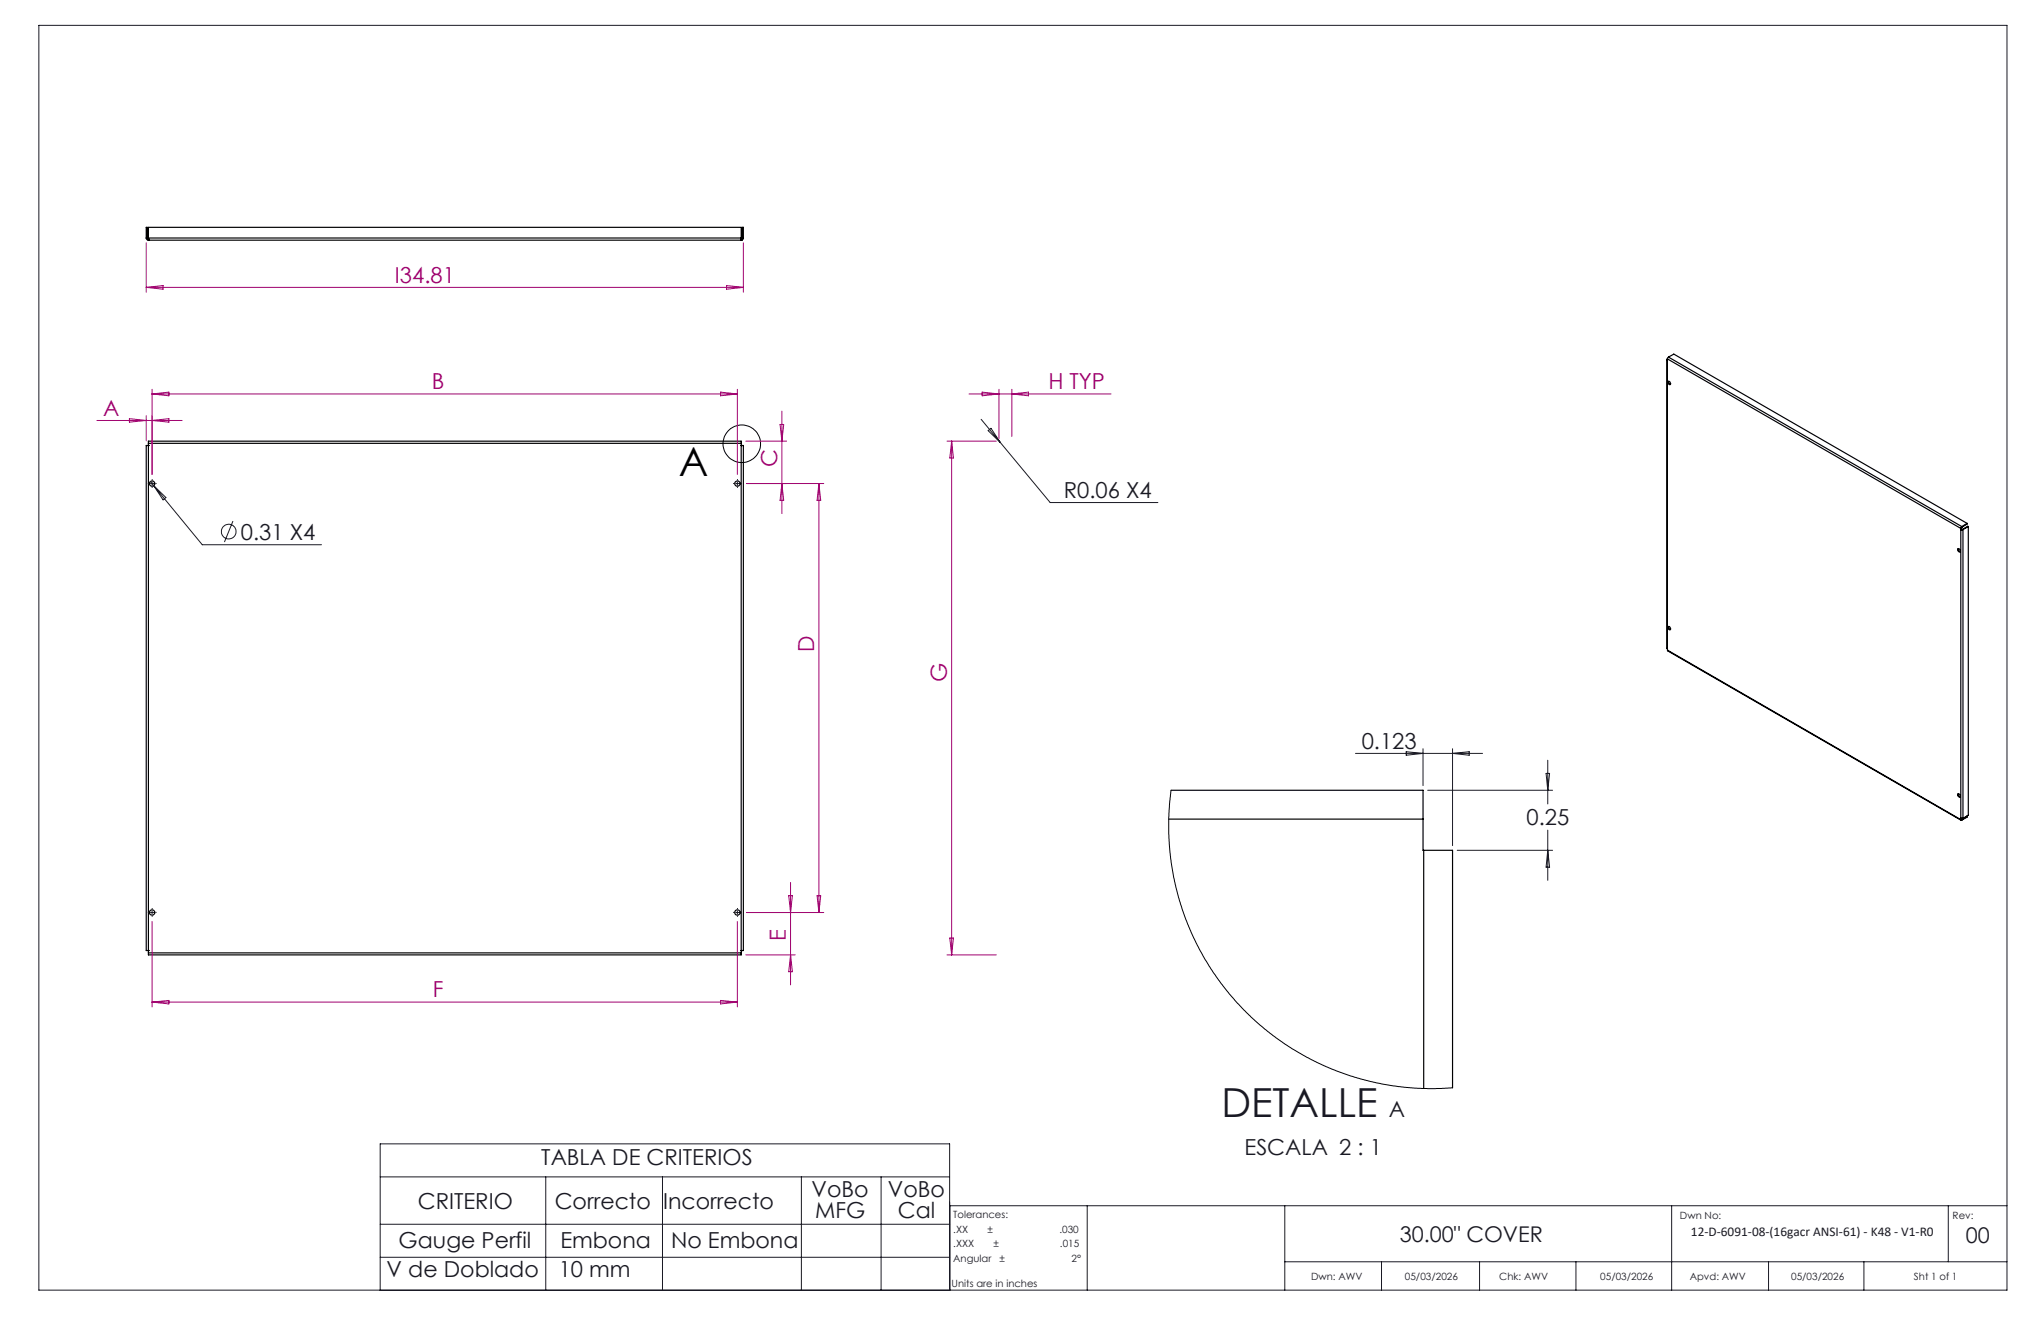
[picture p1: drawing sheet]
<svg xmlns="http://www.w3.org/2000/svg" width="432mm" height="279mm" viewBox="0 0 432 279" stroke-linecap="round" stroke-linejoin="round" font-family="sans-serif">
<g fill="none" stroke="#191924" stroke-width=".21">
<path d="M8.2 5.4h416.4v267.5h-416.4zM207.6 88.7l4 4.9M209.1 91.1l.6-.5 1.9 3zM211.6 93.6l10.6 12.7h22.8M31.8 101.8l.7 .9M31.8 102.3h.7M32.2 101.9v.8M32.5 102.7l10.3 12.5h25.2M32.5 102.7l2.6 2.5-.6 .5zM49.3 110.2l-1.8 4.5M155.6 102.3h.8M156 101.9v.8"/>
<path d="M286.8 159.3h26.9M297.5 159l3.6 .3-3.6 .4zM301.1 158.4v7.8M307.3 158.4v20.5M307.3 159.3l3.5-.3v.7zM302 167.1h26.5M308.3 179.8h20.2M327.1 163.6h.7l-.4 3.5zM327.4 160.8v9.2M327.4 175.6v10.6M327.4 179.8l.4 3.6h-.7zM31.8 193h.7"/>
<path d="M32.2 192.7v.7M155.6 193h.8M156 192.7v.7M80.4 241.9h120.5v31h-120.5zM80.4 248.9h120.5M80.4 258.9h120.5M115.5 248.9v24M140.2 248.9v24M169.5 248.9v24M186.4 248.9v24M200.9 255h223.7M230 255v17.9"/>
<path d="M271.8 255v17.9M353.7 255v17.9M412.2 255v11.9M80.4 265.9h120.5M271.8 266.9h152.8M292.3 266.9v6M313 266.9v6M333.4 266.9v6M374.2 266.9v6M394.3 266.9v6"/>
<circle cx="48.4" cy="112.4" r="1.56"/>
</g>
<g fill="none" stroke="#000" stroke-width=".25">
<path d="M30.9 50.3l.1 .3 .4 .2M30.9 50.3v-2.2h.3v2.2M30.9 50.3h.3M31.2 50.3l.2 .3M31.4 50.3v.5M31.4 50.6h.1M31.4 50.8h.1M31.4 50.3v-2.2h125.4v2.2M31.4 50.6v.2M31.4 50.3h125.4M31.4 50.8h125.4M156.8 50.3v.5"/>
<path d="M156.8 50.6h.1M156.8 50.8h.1M156.8 50.6v.2M157.1 50.3l-.3 .3M157.1 50.3v-2.2h.2v2.2M157.1 50.3h.2M157.3 50.3l-.1 .3-.4 .2M352.7 76.1v61.1M352.7 76.2v61M352.8 75.9l-.1 .3M352.8 75.9l62 35.9M353 75.5l-.2 .4"/>
<path d="M353 75.5l62 35.9M353 75.5l1.1-.6 62.1 35.8M31.4 94.2h-.5v106.8h.5M31.4 93.8v-.5h125.4v.5M31.4 94.2h.1M31.4 93.8v107.7M31.4 93.8h125.4M156.8 94.2h.5v106.8h-.5M156.8 94.2h.1M156.8 93.8v107.7M352.9 80.7a.35 .35 0 0 1 .5 .2 .35 .35 0 0 1-.2 .5l-.3-.4zM353 80.6l.1 .4 .3 .3"/>
<path d="M414.2 116.1a.36 .36 0 0 1 .5 .2 .36 .36 0 0 1-.2 .4l-.3-.2zM414.3 116v.4l.4 .3M414.8 112h.1M414.8 112h.5M414.8 111.8v61.6M414.9 111.7l-.1 .1M414.9 111.9l-.1 .1M414.9 111.7v.2M414.9 111.9l.1 .1M415 112h.2M415 112h-.2M415 111.4l-.2 .4"/>
<path d="M415 111.5l-.1 .2M415 111.4v.1M415.2 112h.1M415.3 112v61.1M416.2 110.7l-1.2 .7M416.2 110.7v.1l-1.2 .7M416.4 111.4l-1.1 .6M416.4 111.4v61l-1.1 .7M416.4 111.4l-.1-.1-1.1 .7M352.7 137.2l.1 .3M352.8 137.5l62.1 36M352.8 137.5l62 35.9"/>
<path d="M352.9 132.6a.35 .35 0 0 1 .5 .1 .35 .35 0 0 1-.2 .5l-.3-.3zM353 132.5l.1 .4 .3 .2M247.3 173.2h53.8M247.8 167.1h53.3v6.1M301.1 173.2v6.6h.1M301.2 179.8h6.1v50.3M301.2 179.8v50.4M414.2 167.9a.4 .4 0 0 1 .5 .2 .4 .4 0 0 1-.2 .5l-.3-.3zM414.3 167.9v.4l.4 .2M414.8 173.1h.1M414.8 173.1h.5M414.8 173.4l.2 .1"/>
<path d="M414.9 173.3l.1 .1M414.9 173.1v.2M414.9 173.3l-.1 .1M415 173.4v.1M416.1 172.6l.1 .1M416.2 172.7v.1l-1.2 .7M416.2 172.7l-1.2 .7M31.4 201.5v.5h125.4v-.5M31.4 201h.1M31.4 201.5h125.4M156.8 201h.1"/>
<circle cx="32.2" cy="102.3" r=".56"/>
<circle cx="156" cy="102.3" r=".56"/>
<circle cx="32.2" cy="193" r=".57"/>
<circle cx="156" cy="193" r=".57"/>
</g>
<g fill="none" stroke="#000" stroke-width=".21">
<path d="M247.8 167.1l-.5 5.7 .1 5.7 .4 3.8 .5 3.3 1.4 5.5 2.3 6.1 2.8 5.5 3 4.6 4 4.9 4.7 4.5 5.4 4.1 4.6 2.9 5.2 2.4 6.2 2.1 3.2 .8 3.8 .7 5.9 .5 6.5-.1"/>
<circle cx="156.9" cy="93.9" r="4"/>
</g>
<g fill="none" stroke="#191924" stroke-width=".21" stroke-dasharray="15.2 1.3 1.3 1.3" stroke-linecap="butt">
<path d="M31.5 102.3h-.2M32.2 101.6v-.3M32.2 103v.2M32.9 102.3h.2M155.3 102.3h-.2M156 101.6v-.3M156 103v.2M156.7 102.3h.2M31.5 193h-.2M32.2 192.3v-.2M32.2 193.7v.2M32.9 193h.2"/>
<path d="M155.3 193h-.2M156 192.3v-.2M156 193.7v.2M156.7 193h.2"/>
</g>
<g fill="none" stroke="#a0006e" stroke-width=".21">
<path d="M30.9 51.4v10.4M157.3 51.4v10.4M30.9 60.8h126.4M30.9 60.8l3.6-.4v.8zM153.7 60.4l3.6 .4-3.6 .4zM20.5 88.9h18M27.4 88.5l3.5 .4-3.5 .4zM30.9 87.9v5.3M32.2 82.3v18.1M32.2 83.3h123.8M32.2 83.3l3.5-.4v.8zM32.2 88.9l3.5-.4v.8z"/>
<path d="M152.4 82.9l3.6 .4-3.6 .4zM156 82.3v18.1M157.8 93.3h8.6M165 89.8h.8l-.4 3.5zM165.4 87v21.6M200.3 93.3h10.5M201.3 93.3v108.7M201.3 93.3l.4 3.6h-.8zM205 83.3h30.1M207.8 82.9l3.5 .4-3.5 .4zM211.3 82.3v10.4M214.1 82.3v10"/>
<path d="M214.1 83.3l3.5-.4v.8zM157.9 102.3h16.4M165.4 102.3l.4 3.5h-.8zM173.2 102.3l.4 3.5h-.7zM173.2 102.3v90.7M32.2 194.9v18.1M156 194.9v18.1M157.9 193h16.4M166.9 189.4h.7l-.3 3.6zM167.3 186.7v21.6M172.9 189.4h.7l-.4 3.6zM200.9 198.4h.8l-.4 3.6z"/>
<path d="M32.2 211.9l3.5-.3v.7zM32.2 211.9h123.8M152.4 211.6l3.6 .3-3.6 .4zM157.8 202h10.4M167.3 202l.3 3.5h-.7zM200.3 202h10.5"/>
</g>
<text font-size="8.5" x="143.6" y="100.7">A</text>
<text font-size="8.5" fill="#191924" x="258.4" y="236.2">DETALLE</text>
<g font-size="4.7" fill="#a0006e">
<text x="83.6" y="59.8">I34.81</text>
<text x="91.4" y="82.3">B</text>
<text x="221.8" y="82.3">H TYP</text>
<text x="21.8" y="87.9">A</text>
<text x="164.4" y="98.8" transform="rotate(-90 164.4 98.8)">C</text>
<text x="172.3" y="137.9" transform="rotate(-90 172.3 137.9)">D</text>
<text x="200.3" y="144.2" transform="rotate(-90 200.3 144.2)">G</text>
<text x="166.3" y="199" transform="rotate(-90 166.3 199)">E</text>
<text x="91.6" y="210.9">F</text>
</g>
<g font-size="4.7" fill="#191924">
<text x="225.1" y="105.3">R0.06 X4</text>
<text x="51" y="114.1">0.31 X4</text>
<text x="288.1" y="158.3">0.123</text>
<text x="323" y="174.6">0.25</text>
<text x="293.8" y="236.2">A</text>
<text x="263.3" y="244.4">ESCALA 2 : 1</text>
<text x="114.5" y="246.5">TABLA DE CRITERIOS</text>
<text x="88.4" y="255.8">CRITERIO</text>
<text x="117.4" y="255.8">Correcto</text>
<text x="140.3" y="255.8">Incorrecto</text>
<text x="171.7" y="253.1">VoBo</text>
<text x="172.4" y="257.6">MFG</text>
<text x="187.9" y="253.1">VoBo</text>
<text x="189.9" y="257.6">Cal</text>
<text x="84.3" y="263.9">Gauge Perfil</text>
<text x="118.6" y="263.9">Embona</text>
<text x="142" y="263.9">No Embona</text>
<text x="81.8" y="270.1">V de Doblado</text>
<text x="118.2" y="270.1">10 mm</text>
</g>
<g font-size="4.6" fill="#191924">
<text x="296.1" y="262.7">30.00&quot; COVER</text>
<text x="415.9" y="263">00</text>
</g>
<text font-size="2.8" fill="#191924" x="357.8" y="261.5">12-D-6091-08-(16gacr ANSI-61) - K48 - V1-R0</text>
<g font-size="2.1" fill="#191924">
<text x="201.7" y="257.6">Tolerances:</text>
<text x="355.4" y="257.8">Dwn No:</text>
<text x="413.1" y="257.8">Rev:</text>
<text x="201.7" y="260.7">.XX</text>
<text x="201.7" y="263.9">.XXX</text>
<text x="208.9" y="260.7">±</text>
<text x="210.2" y="263.9">±</text>
<text x="224.1" y="260.7">.030</text>
<text x="224.3" y="263.9">.015</text>
<text x="201.7" y="267">Angular</text>
<text x="211.5" y="267">±</text>
<text x="226.7" y="267">2°</text>
<text x="201.3" y="272.3">Units are in inches</text>
<text x="277.4" y="270.7">Dwn: AWV</text>
<text x="297.2" y="270.7">05/03/2026</text>
<text x="317.2" y="270.7">Chk: AWV</text>
<text x="338.6" y="270.7">05/03/2026</text>
<text x="357.5" y="270.7">Apvd: AWV</text>
<text x="378.9" y="270.7">05/03/2026</text>
<text x="404.9" y="270.7">Sht 1 of 1</text>
</g>
</svg>
